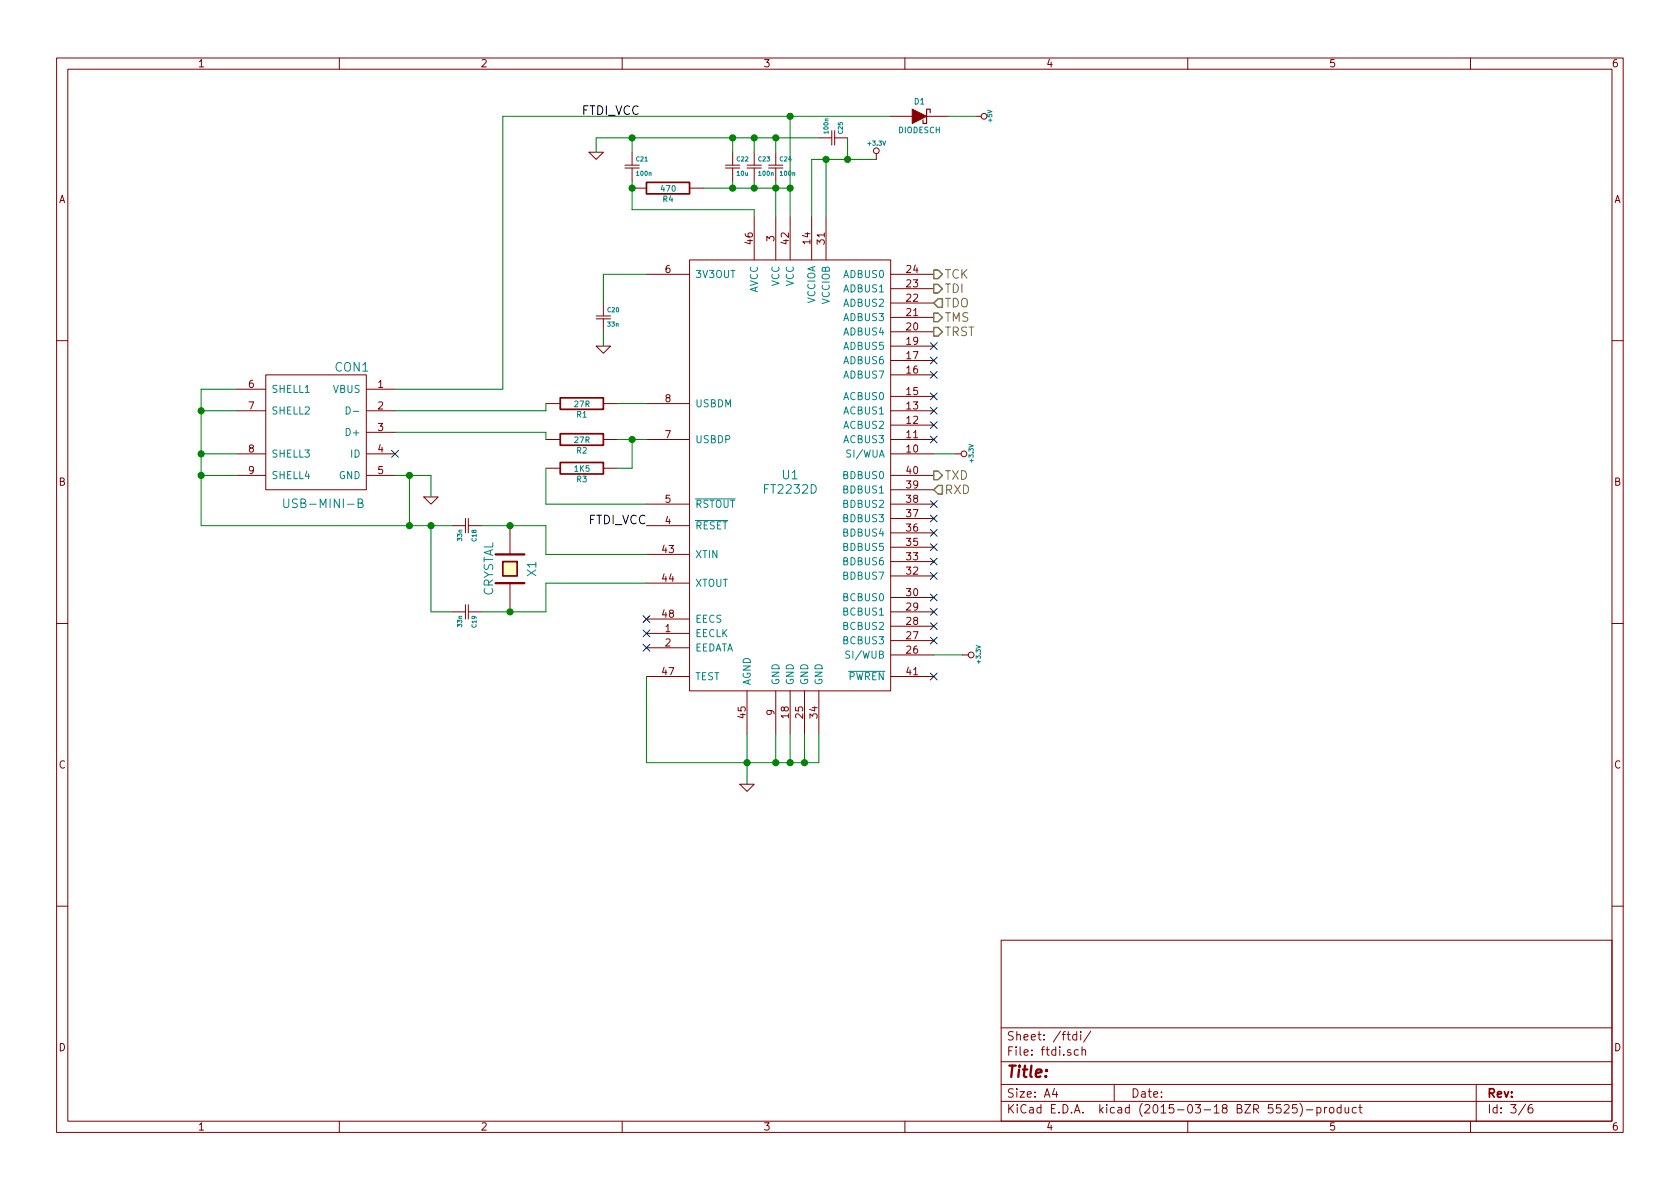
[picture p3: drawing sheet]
EESchema Schematic File Version 2
LIBS:BoardA3P
EELAYER 25 0
EELAYER END
$Descr A4 11693 8268
encoding utf-8
Sheet 3 6
Title ""
Date ""
Rev ""
Comp ""
Comment1 ""
Comment2 ""
Comment3 ""
Comment4 ""
$EndDescr
$Comp
L FT2232D U1
U 1 1
P 5500 3350
F 0 "U1" H 5500 3400 60  0000 C CNN
F 1 "FT2232D" H 5500 3300 60  0000 C CNN
F 2 "Housings_QFP:lqfp-48" H 5500 3350 60  0001 C CNN
F 3 "" H 5500 3350 60  0000 C CNN
	1    5500 3350
	1    0    0    -1  
$EndComp
Wire Wire Line
	5200 5100 5200 5450
Wire Wire Line
	4500 5300 5700 5300
Wire Wire Line
	5700 5300 5700 5100
Wire Wire Line
	5600 5100 5600 5300
Connection ~ 5600 5300
Wire Wire Line
	5500 5100 5500 5300
Connection ~ 5500 5300
Wire Wire Line
	5400 5300 5400 5100
Connection ~ 5400 5300
Connection ~ 5200 5300
$Comp
L GND #PWR015
U 1 1
P 5200 5450
F 0 "#PWR015" H 5200 5450 30  0001 C CNN
F 1 "GND" H 5200 5380 30  0001 C CNN
F 2 "" H 5200 5450 60  0000 C CNN
F 3 "" H 5200 5450 60  0000 C CNN
	1    5200 5450
	1    0    0    -1  
$EndComp
$Comp
L USB-MINI-B CON1
U 1 1
P 2200 3000
F 0 "CON1" H 1950 3450 60  0000 C CNN
F 1 "USB-MINI-B" H 2150 2500 60  0000 C CNN
F 2 "Connect:USB_MINI_B" H 2200 3000 60  0001 C CNN
F 3 "" H 2200 3000 60  0000 C CNN
	1    2200 3000
	-1   0    0    -1  
$EndComp
NoConn ~ 2750 3150
$Comp
L Csmall C20
U 1 1
P 4200 2200
F 0 "C20" H 4225 2250 30  0000 L CNN
F 1 "33n" H 4225 2150 30  0000 L CNN
F 2 "Capacitors_SMD:c_0805" H 4200 2200 60  0001 C CNN
F 3 "" H 4200 2200 60  0000 C CNN
	1    4200 2200
	1    0    0    -1  
$EndComp
Wire Wire Line
	4200 2100 4200 1900
Wire Wire Line
	4200 1900 4500 1900
$Comp
L GND #PWR016
U 1 1
P 3000 3450
F 0 "#PWR016" H 3000 3450 30  0001 C CNN
F 1 "GND" H 3000 3380 30  0001 C CNN
F 2 "" H 3000 3450 60  0000 C CNN
F 3 "" H 3000 3450 60  0000 C CNN
	1    3000 3450
	1    0    0    -1  
$EndComp
Wire Wire Line
	2750 3300 3000 3300
Wire Wire Line
	3000 3300 3000 3450
$Comp
L GND #PWR017
U 1 1
P 4200 2400
F 0 "#PWR017" H 4200 2400 30  0001 C CNN
F 1 "GND" H 4200 2330 30  0001 C CNN
F 2 "" H 4200 2400 60  0000 C CNN
F 3 "" H 4200 2400 60  0000 C CNN
	1    4200 2400
	1    0    0    -1  
$EndComp
Wire Wire Line
	4200 2400 4200 2300
$Comp
L Csmall C23
U 1 1
P 5250 1150
F 0 "C23" H 5275 1200 30  0000 L CNN
F 1 "100n" H 5275 1100 30  0000 L CNN
F 2 "Capacitors_SMD:c_0805" H 5250 1150 60  0001 C CNN
F 3 "" H 5250 1150 60  0000 C CNN
	1    5250 1150
	1    0    0    -1  
$EndComp
$Comp
L Csmall C24
U 1 1
P 5400 1150
F 0 "C24" H 5425 1200 30  0000 L CNN
F 1 "100n" H 5425 1100 30  0000 L CNN
F 2 "Capacitors_SMD:c_0805" H 5400 1150 60  0001 C CNN
F 3 "" H 5400 1150 60  0000 C CNN
	1    5400 1150
	1    0    0    -1  
$EndComp
$Comp
L Csmall C22
U 1 1
P 5100 1150
F 0 "C22" H 5125 1200 30  0000 L CNN
F 1 "10u" H 5125 1100 30  0000 L CNN
F 2 "Capacitors_SMD:c_1206" H 5100 1150 60  0001 C CNN
F 3 "" H 5100 1150 60  0000 C CNN
	1    5100 1150
	1    0    0    -1  
$EndComp
Wire Wire Line
	5100 1050 5100 950 
Wire Wire Line
	4150 950  5700 950 
Wire Wire Line
	5400 950  5400 1050
Wire Wire Line
	5250 1050 5250 950 
Connection ~ 5250 950 
Wire Wire Line
	5100 1250 5100 1300
Wire Wire Line
	4900 1300 5500 1300
Wire Wire Line
	5400 1250 5400 1500
Wire Wire Line
	5250 1250 5250 1300
Connection ~ 5250 1300
Wire Wire Line
	5500 800  5500 1500
Connection ~ 5400 1300
$Comp
L R R4
U 1 1
P 4650 1300
F 0 "R4" V 4730 1300 40  0000 C CNN
F 1 "470" V 4657 1301 40  0000 C CNN
F 2 "Resistors_SMD:Resistor_SMD0805_ReflowWave" V 4580 1300 30  0001 C CNN
F 3 "" H 4650 1300 30  0000 C CNN
	1    4650 1300
	0    1    1    0   
$EndComp
Connection ~ 5100 1300
Wire Wire Line
	5250 1500 5250 1450
Wire Wire Line
	5250 1450 4400 1450
Wire Wire Line
	4400 1450 4400 1250
$Comp
L Csmall C21
U 1 1
P 4400 1150
F 0 "C21" H 4425 1200 30  0000 L CNN
F 1 "100n" H 4425 1100 30  0000 L CNN
F 2 "Capacitors_SMD:c_0805" H 4400 1150 60  0001 C CNN
F 3 "" H 4400 1150 60  0000 C CNN
	1    4400 1150
	1    0    0    -1  
$EndComp
Connection ~ 4400 1300
Wire Wire Line
	4400 1050 4400 950 
Connection ~ 5100 950 
$Comp
L GND #PWR018
U 1 1
P 4150 1050
F 0 "#PWR018" H 4150 1050 30  0001 C CNN
F 1 "GND" H 4150 980 30  0001 C CNN
F 2 "" H 4150 1050 60  0000 C CNN
F 3 "" H 4150 1050 60  0000 C CNN
	1    4150 1050
	1    0    0    -1  
$EndComp
Wire Wire Line
	4150 1050 4150 950 
Connection ~ 4400 950 
Wire Wire Line
	3500 800  6200 800 
Wire Wire Line
	3500 800  3500 2700
Wire Wire Line
	3500 2700 2750 2700
Connection ~ 5500 1300
Wire Wire Line
	1650 2700 1400 2700
Wire Wire Line
	1400 2700 1400 3650
Wire Wire Line
	1400 3300 1650 3300
Wire Wire Line
	1650 3150 1400 3150
Connection ~ 1400 3150
Wire Wire Line
	1400 2850 1650 2850
Connection ~ 1400 2850
Wire Wire Line
	1400 3650 3150 3650
Wire Wire Line
	2850 3650 2850 3300
Connection ~ 2850 3300
Connection ~ 1400 3300
Wire Wire Line
	5650 1500 5650 1100
Wire Wire Line
	5650 1100 6100 1100
Wire Wire Line
	5750 1100 5750 1500
Connection ~ 5750 1100
$Comp
L Csmall C25
U 1 1
P 5800 950
F 0 "C25" H 5825 1000 30  0000 L CNN
F 1 "100n" H 5825 900 30  0000 L CNN
F 2 "Capacitors_SMD:c_0805" H 5800 950 60  0001 C CNN
F 3 "" H 5800 950 60  0000 C CNN
	1    5800 950 
	0    1    -1   0   
$EndComp
Wire Wire Line
	5900 950  5900 1100
Connection ~ 5900 1100
Connection ~ 5400 950 
$Comp
L +3.3V #PWR019
U 1 1
P 6100 1100
F 0 "#PWR019" H 6100 1060 30  0001 C CNN
F 1 "+3.3V" H 6100 1210 30  0000 C CNN
F 2 "" H 6100 1100 60  0000 C CNN
F 3 "" H 6100 1100 60  0000 C CNN
	1    6100 1100
	1    0    0    -1  
$EndComp
$Comp
L +3.3V #PWR020
U 1 1
P 6700 4550
F 0 "#PWR020" H 6700 4510 30  0001 C CNN
F 1 "+3.3V" H 6700 4660 30  0000 C CNN
F 2 "" H 6700 4550 60  0000 C CNN
F 3 "" H 6700 4550 60  0000 C CNN
	1    6700 4550
	0    1    -1   0   
$EndComp
Wire Wire Line
	6700 4550 6500 4550
$Comp
L +3.3V #PWR021
U 1 1
P 6650 3150
F 0 "#PWR021" H 6650 3110 30  0001 C CNN
F 1 "+3.3V" H 6650 3260 30  0000 C CNN
F 2 "" H 6650 3150 60  0000 C CNN
F 3 "" H 6650 3150 60  0000 C CNN
	1    6650 3150
	0    1    -1   0   
$EndComp
Wire Wire Line
	6500 3150 6650 3150
NoConn ~ 6500 4700
Wire Wire Line
	4500 4700 4500 5300
NoConn ~ 4500 4300
NoConn ~ 4500 4400
NoConn ~ 4500 4500
$Comp
L R R1
U 1 1
P 4050 2800
F 0 "R1" V 4130 2800 40  0000 C CNN
F 1 "27R" V 4057 2801 40  0000 C CNN
F 2 "Resistors_SMD:Resistor_SMD0805_ReflowWave" V 3980 2800 30  0001 C CNN
F 3 "" H 4050 2800 30  0000 C CNN
	1    4050 2800
	0    1    1    0   
$EndComp
$Comp
L R R2
U 1 1
P 4050 3050
F 0 "R2" V 4130 3050 40  0000 C CNN
F 1 "27R" V 4057 3051 40  0000 C CNN
F 2 "Resistors_SMD:Resistor_SMD0805_ReflowWave" V 3980 3050 30  0001 C CNN
F 3 "" H 4050 3050 30  0000 C CNN
	1    4050 3050
	0    1    1    0   
$EndComp
Wire Wire Line
	4300 2800 4500 2800
Wire Wire Line
	4500 3050 4300 3050
Wire Wire Line
	2750 2850 3800 2850
Wire Wire Line
	3800 2850 3800 2800
Wire Wire Line
	2750 3000 3800 3000
Wire Wire Line
	3800 3000 3800 3050
$Comp
L R R3
U 1 1
P 4050 3250
F 0 "R3" V 4130 3250 40  0000 C CNN
F 1 "1K5" V 4057 3251 40  0000 C CNN
F 2 "Resistors_SMD:Resistor_SMD0805_ReflowWave" V 3980 3250 30  0001 C CNN
F 3 "" H 4050 3250 30  0000 C CNN
	1    4050 3250
	0    1    1    0   
$EndComp
Wire Wire Line
	4300 3250 4400 3250
Wire Wire Line
	4400 3250 4400 3050
Connection ~ 4400 3050
Wire Wire Line
	4500 3500 3800 3500
Wire Wire Line
	3800 3500 3800 3250
Text Label 4050 800  0    60   ~ 0
FTDI_VCC
Text Label 4500 3650 2    60   ~ 0
FTDI_VCC
$Comp
L CRYSTAL X1
U 1 1
P 3550 3950
F 0 "X1" H 3550 4100 60  0000 C CNN
F 1 "CRYSTAL" H 3550 3800 60  0000 C CNN
F 2 "Crystals_Oscillators_SMD:crystal_FA238-TSX3225" H 3550 3950 60  0001 C CNN
F 3 "" H 3550 3950 60  0000 C CNN
	1    3550 3950
	0    1    1    0   
$EndComp
$Comp
L Csmall C18
U 1 1
P 3250 3650
F 0 "C18" H 3275 3700 30  0000 L CNN
F 1 "33n" H 3275 3600 30  0000 L CNN
F 2 "Capacitors_SMD:c_0805" H 3250 3650 60  0001 C CNN
F 3 "" H 3250 3650 60  0000 C CNN
	1    3250 3650
	0    1    1    0   
$EndComp
$Comp
L Csmall C19
U 1 1
P 3250 4250
F 0 "C19" H 3275 4300 30  0000 L CNN
F 1 "33n" H 3275 4200 30  0000 L CNN
F 2 "Capacitors_SMD:c_0805" H 3250 4250 60  0001 C CNN
F 3 "" H 3250 4250 60  0000 C CNN
	1    3250 4250
	0    1    1    0   
$EndComp
Wire Wire Line
	3350 4250 3800 4250
Wire Wire Line
	3800 4250 3800 4050
Wire Wire Line
	3800 4050 4500 4050
Connection ~ 3550 4250
Wire Wire Line
	4500 3850 3800 3850
Wire Wire Line
	3800 3850 3800 3650
Wire Wire Line
	3800 3650 3350 3650
Connection ~ 3550 3650
Wire Wire Line
	3000 3650 3000 4250
Wire Wire Line
	3000 4250 3150 4250
Connection ~ 2850 3650
Connection ~ 3000 3650
Text HLabel 6500 1900 2    60   Output ~ 0
TCK
Text HLabel 6500 2200 2    60   Output ~ 0
TMS
Text HLabel 6500 2300 2    60   Output ~ 0
TRST
Text HLabel 6500 2000 2    60   Output ~ 0
TDI
Text HLabel 6500 2100 2    60   Input ~ 0
TDO
NoConn ~ 6500 2400
NoConn ~ 6500 2500
NoConn ~ 6500 2600
NoConn ~ 6500 2750
NoConn ~ 6500 2850
NoConn ~ 6500 2950
NoConn ~ 6500 3050
Text HLabel 6500 3300 2    60   Output ~ 0
TXD
Text HLabel 6500 3400 2    60   Input ~ 0
RXD
NoConn ~ 6500 3500
NoConn ~ 6500 3600
NoConn ~ 6500 3700
NoConn ~ 6500 3800
NoConn ~ 6500 3900
NoConn ~ 6500 4000
NoConn ~ 6500 4150
NoConn ~ 6500 4250
NoConn ~ 6500 4350
NoConn ~ 6500 4450
$Comp
L DIODESCH D1
U 1 1
P 6400 800
F 0 "D1" H 6400 900 40  0000 C CNN
F 1 "DIODESCH" H 6400 700 40  0000 C CNN
F 2 "Diodes_SMD:Diode-SMA_Standard" H 6400 800 60  0001 C CNN
F 3 "" H 6400 800 60  0000 C CNN
	1    6400 800 
	1    0    0    -1  
$EndComp
Connection ~ 5500 800 
Wire Wire Line
	6600 800  6800 800 
$Comp
L +5V #PWR022
U 1 1
P 6800 800
F 0 "#PWR022" H 6800 890 20  0001 C CNN
F 1 "+5V" H 6800 890 30  0000 C CNN
F 2 "" H 6800 800 60  0000 C CNN
F 3 "" H 6800 800 60  0000 C CNN
	1    6800 800 
	0    1    1    0   
$EndComp
$EndSCHEMATC
